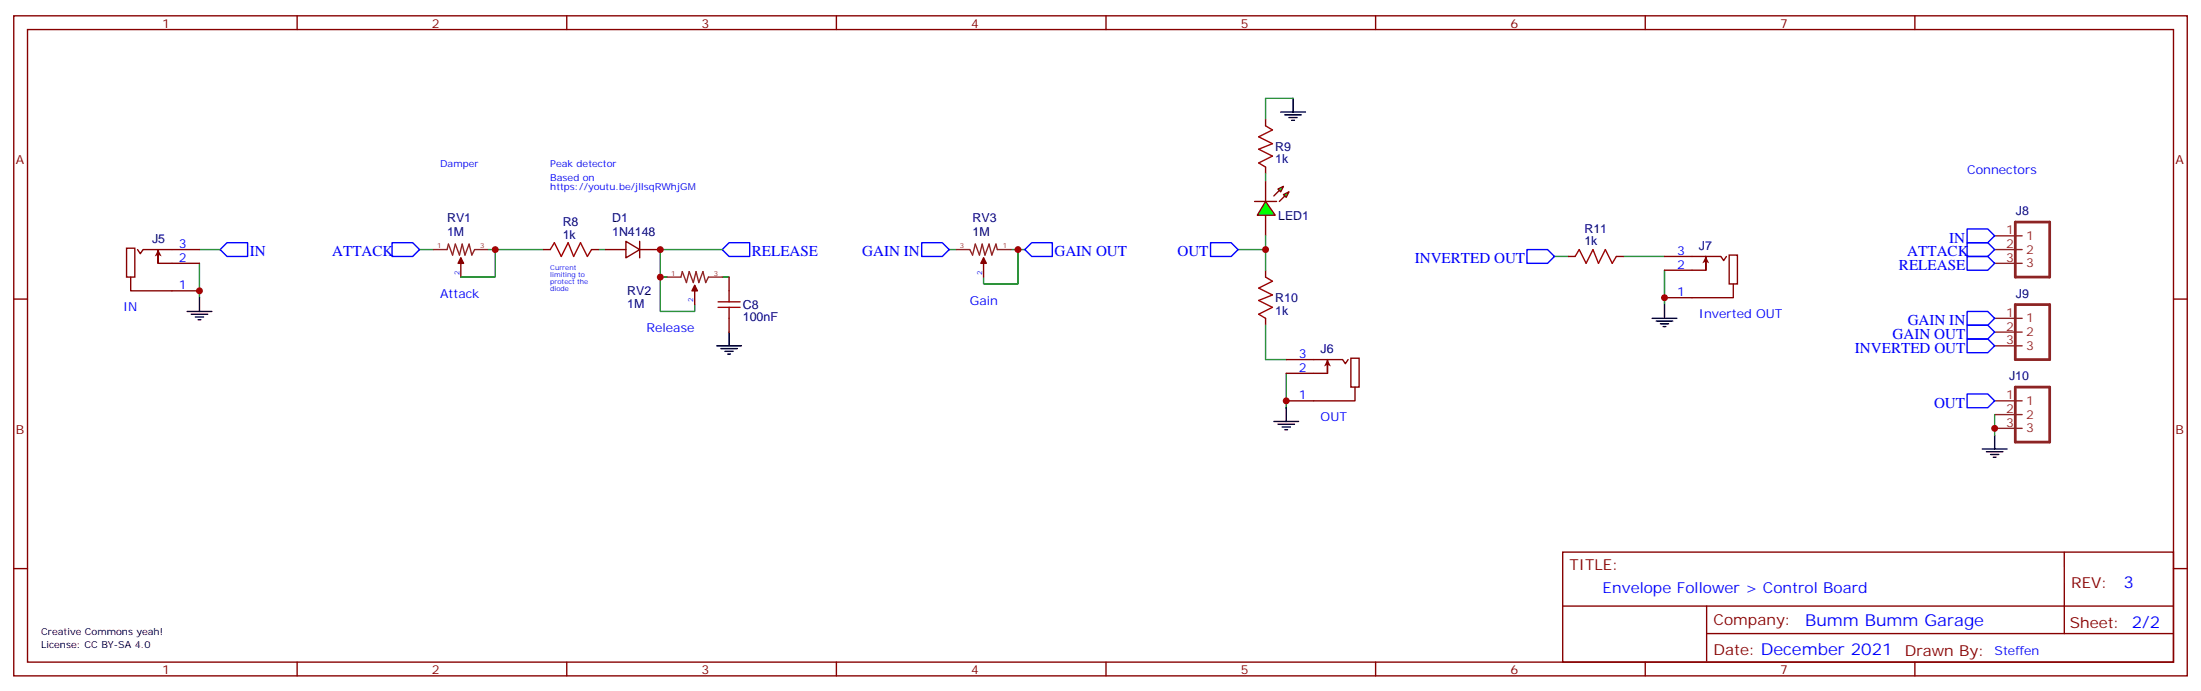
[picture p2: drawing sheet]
<svg xmlns="http://www.w3.org/2000/svg" width="564mm" height="177mm" viewBox="0 0 564 177" stroke-linecap="round" stroke-linejoin="round" font-family="sans-serif">
<path d="M516.8 57h8.8v14.1h-8.8zM516.8 78.1h8.8v14.2h-8.8zM516.8 99.3h8.8v14.1h-8.8z" fill="none" stroke="#8c2424" stroke-width=".71"/>
<path d="M511.5 60.5h7.1M511.5 64h7.1M511.5 67.6h7.1M511.5 81.7h7.1M511.5 85.2h7.1M511.5 88.7h7.1M511.5 102.8h7.1M511.5 106.4h7.1M511.5 109.9h7.1" fill="none" stroke="#8c2424" stroke-width=".35"/>
<path d="M58.2 62.3h5.3v3.5h-5.3l-1.8-1.8z" fill="none" stroke="#00f" stroke-width=".35"/>
<path d="M51.2 67.6v8.8M51.2 64h5.2" fill="none" stroke="#008700" stroke-width=".35"/>
<path d="M48 79.9h6.3M51.2 76.4v3.5M49 80.6h4.3M50.1 81.3h2.1M50.8 82h.7" fill="none" stroke="#000" stroke-width=".35"/>
<path d="M32.5 63.7h2.1v7.4h-2.1zM33.5 71.1v3.5h17.7M35.3 64l.7 1.1 .7-1.1h14.5M40.6 67.6v-3.6v3.6M40.6 67.6h10.6" fill="none" stroke="#870000" stroke-width=".35"/>
<path d="M40.6 64l.9 1.8-.9-.4-.9 .4z" fill="#870000"/>
<path d="M504.5 58.7h5.3l1.7 1.8-1.7 1.8h-5.3zM100.5 62.3h5.3l1.8 1.7-1.8 1.8h-5.3zM187 62.3h5.3v3.5h-5.3l-1.8-1.8zM236.4 62.3h5.3l1.7 1.7-1.7 1.8h-5.3zM262.8 64l1.8-1.7h5.3v3.5h-5.3zM310.4 62.3h5.3l1.8 1.7-1.8 1.8h-5.3zM504.5 62.3h5.3l1.7 1.7-1.7 1.8h-5.3zM504.5 65.8h5.3l1.7 1.8-1.7 1.7h-5.3zM504.5 79.9h5.3l1.7 1.8-1.7 1.7h-5.3zM504.5 83.4h5.3l1.7 1.8-1.7 1.8h-5.3z" fill="none" stroke="#00f" stroke-width=".35"/>
<path d="M107.6 64h3.5M125.2 64h1.8v7.1h-8.8M127 64h12.3M153.5 64h1.7M171.1 71.1h-1.8v8.8h8.9v-1.8M185.2 64h-15.9v7.1M185.2 71.1h1.8M243.4 64h1.8M259.3 64h1.8v8.8h-8.9v-1.7M261.1 64h1.7M317.5 64h7.1" fill="none" stroke="#008700" stroke-width=".35"/>
<path d="M111.1 64h3.6l.3-1.4 1.1 2.8 .7-2.8 1 2.8 .7-2.8 .7 2.8 1.1-2.8 .7 2.8 .7-1.4h3.5M118.2 66.1v1.5M171.1 71.1h3.5l.4-1.4 1 2.8 .7-2.8 1.1 2.8 .7-2.8 .7 2.8 1.1-2.8 .7 2.8 .7-1.4h3.5M178.2 73.2v1.4M245.2 64h3.5l.7 1.4 .7-2.8 1.1 2.8 .7-2.8 .7 2.8 1-2.8 .8 2.8 1-2.8 .4 1.4h3.5M252.2 66.1v1.5" fill="none" stroke="#8c2424" stroke-width=".35"/>
<g fill="#870000" stroke="#870000" stroke-width=".35">
<path d="M118.2 66.1l.7 1.5h-1.4z"/>
<path d="M178.2 73.2l.7 1.4h-1.5z"/>
<path d="M252.2 66.1l.7 1.5h-1.4z"/>
</g>
<g fill="none" stroke="#870000" stroke-width=".35">
<path d="M324.6 46.4v5.3M324.6 55.2v5.3M118.2 67.6v3.5M139.3 64h1.8M151.7 64h1.8M155.2 64h5.3M160.5 61.9l3.5 2.1-3.5 2.1zM164 64h5.3M164 61.9v4.2M178.2 74.6v3.5M187 71.1v3.5M252.2 67.6v3.5"/>
<path d="M187 81.7v3.5"/>
</g>
<path d="M141.1 64l1.1-1.7 1.7 3.5 1.8-3.5 1.4 3.5 1.8-3.5 1.7 3.5 1.1-1.8M184.1 78.8h5.7M184.1 77.4h5.7M187 74.6v2.8M187 78.8v2.9" fill="none" stroke="#a10000" stroke-width=".35"/>
<path d="M183.8 88.7h6.3M184.9 89.4h4.2M185.9 90.1h2.1M186.6 90.8h.7M187 85.2v3.5" fill="none" stroke="#000" stroke-width=".35"/>
<g fill="#0f0" stroke="#870000" stroke-width=".35">
<path d="M327.7 48.5l1.4-.7-.7 1.4z"/>
<path d="M329.1 49.9l1.5-.7-.8 1.4z"/>
</g>
<g fill="#870000" stroke="#870000" stroke-width=".35">
<path d="M326.7 50.3l1.4-1.4z"/>
<path d="M329.5 50.3l-1.4 1.4z"/>
</g>
<path d="M321.7 51.7h5.7z" fill="#f00" stroke="#870000" stroke-width=".35"/>
<path d="M324.6 51.7l2.4 3.5h-4.6z" fill="#0f0" stroke="#870000" stroke-width=".35"/>
<path d="M324.6 32.3l1.7 1-3.5 1.8 3.5 1.8-3.5 1.4 3.5 1.7-3.5 1.8 1.8 1.1M324.6 71.1l1.7 1-3.5 1.8 3.5 1.8-3.5 1.4 3.5 1.7-3.5 1.8 1.8 1.1" fill="none" stroke="#a10000" stroke-width=".35"/>
<path d="M324.6 30.5v1.8M324.6 42.9v1.7M324.6 69.3v1.8M324.6 81.7v1.7M329.8 92.3h14.5l.7 1 .7-1M329.8 95.8h10.6M340.4 95.8v-3.5v3.5M346.4 91.9h2.1v7.4h-2.1zM347.5 99.3v3.5h-17.7" fill="none" stroke="#870000" stroke-width=".35"/>
<path d="M328.4 28.8h6.4M329.5 29.5h4.2M330.6 30.2h2.1M331.3 30.9h.7M331.6 25.2v3.6M326.7 108.1h6.3M327.7 108.8h4.3M328.8 109.5h2.1M329.5 110.2h.7M329.8 104.6v3.5" fill="none" stroke="#000" stroke-width=".35"/>
<path d="M331.6 25.2h-7v5.3M324.6 44.6v1.8M324.6 60.5v8.8M324.6 83.4v8.9h5.2M329.8 95.8v8.8" fill="none" stroke="#008700" stroke-width=".35"/>
<path d="M340.4 92.3l.9 1.7-.9-.4-.9 .4z" fill="#870000"/>
<path d="M391.6 64h5.3l1.7 1.8-1.7 1.8h-5.3zM504.5 101.1h5.3l1.7 1.7-1.7 1.8h-5.3z" fill="none" stroke="#00f" stroke-width=".35"/>
<path d="M398.6 65.8h3.6M416.3 65.8h10.6M426.9 69.3v8.8" fill="none" stroke="#008700" stroke-width=".35"/>
<path d="M426.9 78.1v3.6M423.7 81.7h6.3M424.7 82.4h4.3M425.8 83.1h2.1M426.5 83.8h.7" fill="none" stroke="#000" stroke-width=".35"/>
<path d="M426.9 65.8h14.4l.7 1.1 .7-1.1M426.9 69.3h10.5M437.4 69.3v-3.5v3.5M443.4 65.4h2.2v7.4h-2.2zM444.5 72.8v3.6h-17.6" fill="none" stroke="#870000" stroke-width=".35"/>
<path d="M437.4 65.8l.9 1.8-.9-.5-.8 .5z" fill="#870000"/>
<path d="M403.9 65.8l1.1-1.8 1.8 3.6 1.7-3.6 1.4 3.6 1.8-3.6 1.8 3.6 1-1.8" fill="none" stroke="#a10000" stroke-width=".35"/>
<g fill="none" stroke="#870000" stroke-width=".35">
<path d="M3.5 4.1h557.4v169.3h-557.4zM7.1 7.6h550.3v162.3h-550.3zM76.2 4.1v3.5M145.3 4.1v3.5M214.5 4.1v3.5M283.6 4.1v3.5M352.8 4.1v3.5M421.9 4.1v3.5M491.1 4.1v3.5M3.5 76.7h3.6M402.2 65.8h1.7M414.5 65.8h1.8"/>
<path d="M557.4 76.7h3.5M3.5 145.9h3.6M400.8 141.6h156.6v28.3h-156.6zM400.8 155.5h156.5M437.7 155.5v14.1M529.4 141.7v20.8M557.4 145.9h3.5M76.2 169.9v3.5M145.3 169.9v3.5M214.5 169.9v3.5M283.6 169.9v3.5M352.8 169.9v3.5"/>
<path d="M421.9 169.9v3.5M437.7 162.5h119.6M491.1 169.9v3.5"/>
</g>
<path d="M504.5 87h5.3l1.7 1.7-1.7 1.8h-5.3z" fill="none" stroke="#00f" stroke-width=".35"/>
<path d="M508.4 115.2h6.3M509.4 115.9h4.2M510.5 116.6h2.1M511.2 117.3h.7M511.5 111.7v3.5" fill="none" stroke="#000" stroke-width=".35"/>
<path d="M511.5 106.4v5.3" fill="none" stroke="#008700" stroke-width=".35"/>
<g fill="#c00">
<circle cx="51.2" cy="74.6" r=".88"/>
<circle cx="169.3" cy="64" r=".88"/>
<circle cx="127" cy="64" r=".88"/>
<circle cx="169.3" cy="71.1" r=".88"/>
<circle cx="261.1" cy="64" r=".88"/>
<circle cx="324.6" cy="64" r=".88"/>
<circle cx="329.8" cy="102.8" r=".88"/>
<circle cx="426.9" cy="76.4" r=".88"/>
<circle cx="511.5" cy="109.9" r=".88"/>
</g>
<g font-size="4.2" fill="#00f">
<text x="544.6" y="150.9">3</text>
<text x="462.9" y="160.5">Bumm Bumm Garage</text>
</g>
<g font-size="3.9" fill="#00f">
<text x="64" y="65.8">IN</text>
<text x="85.2" y="65.8">ATTACK</text>
<text x="192.8" y="65.8">RELEASE</text>
<text x="221.1" y="65.8">GAIN IN</text>
<text x="270.4" y="65.8">GAIN OUT</text>
<text x="302" y="65.8">OUT</text>
<text x="489.1" y="65.8">ATTACK</text>
<text x="499.9" y="62.3">IN</text>
<text x="362.8" y="67.6">INVERTED OUT</text>
<text x="487" y="69.3">RELEASE</text>
<text x="489.2" y="83.4">GAIN IN</text>
<text x="485.4" y="87">GAIN OUT</text>
<text x="475.7" y="90.5">INVERTED OUT</text>
<text x="496" y="104.6">OUT</text>
<text x="411" y="152.1">Envelope Follower &gt; Control Board</text>
</g>
<g font-size="3.9" fill="#800">
<text x="402.5" y="146.2">TITLE:</text>
<text x="531.1" y="150.9">REV:</text>
<text x="439.4" y="160.4">Company:</text>
<text x="530.8" y="161">Sheet: 2/2</text>
<text x="439.4" y="168.1">Date: December 2021</text>
<text x="488.5" y="168.2">Drawn By:</text>
</g>
<g font-size="3.2" fill="#800">
<text x="41.6" y="7.1">1</text>
<text x="110.8" y="7.1">2</text>
<text x="179.9" y="7.1">3</text>
<text x="249.1" y="7.1">4</text>
<text x="318.2" y="7.1">5</text>
<text x="387.3" y="7.1">6</text>
<text x="456.5" y="7.1">7</text>
<text x="4.1" y="42.2">A</text>
<text x="557.9" y="42.2">A</text>
<text x="4.1" y="111.3">B</text>
<text x="557.9" y="111.3">B</text>
<text x="41.6" y="172.9">1</text>
<text x="110.8" y="172.9">2</text>
<text x="179.9" y="172.9">3</text>
<text x="249.1" y="172.9">4</text>
<text x="318.2" y="172.9">5</text>
<text x="387.3" y="172.9">6</text>
<text x="456.5" y="172.9">7</text>
</g>
<g font-size="3.2" fill="#000080">
<text x="327" y="41.9">1k</text>
<text x="327" y="38.7">R9</text>
<text x="114.7" y="57">RV1</text>
<text x="144.3" y="58">R8</text>
<text x="157" y="57">D1</text>
<text x="249.4" y="57">RV3</text>
<text x="327.8" y="56.4">LED1</text>
<text x="406.3" y="59.8">R11</text>
<text x="517" y="55.2">J8</text>
<text x="39" y="62.3">J5</text>
<text x="114.7" y="60.5">1M</text>
<text x="144.3" y="61.2">1k</text>
<text x="157" y="60.5">1N4148</text>
<text x="249.4" y="60.5">1M</text>
<text x="406.3" y="63">1k</text>
<text x="435.7" y="64">J7</text>
<text x="160.9" y="75.7">RV2</text>
<text x="327" y="77.6">R10</text>
<text x="517" y="76.4">J9</text>
<text x="160.9" y="78.9">1M</text>
<text x="190.5" y="82.4">100nF</text>
<text x="190.5" y="79.3">C8</text>
<text x="327" y="80.7">1k</text>
<text x="338.7" y="90.5">J6</text>
<text x="515.2" y="97.5">J10</text>
</g>
<g font-size="3.2" fill="#00f">
<text x="504.5" y="44.6">Connectors</text>
<text x="45.9" y="63.7">3</text>
<text x="430.1" y="65.4">3</text>
<text x="45.9" y="67.2">2</text>
<text x="430.1" y="69">2</text>
<text x="45.9" y="74.3">1</text>
<text x="112.9" y="76.4">Attack</text>
<text x="430.1" y="76">1</text>
<text x="31.6" y="79.9">IN</text>
<text x="248.7" y="78.1">Gain</text>
<text x="435.7" y="81.7">Inverted OUT</text>
<text x="165.8" y="85.2">Release</text>
<text x="333.1" y="91.9">3</text>
<text x="333.1" y="95.4">2</text>
<text x="333.1" y="102.5">1</text>
<text x="338.7" y="108.1">OUT</text>
<text x="511.5" y="168.1">Steffen</text>
</g>
<g font-size="3.2" fill="#8d2323">
<text x="514.5" y="60.1">1</text>
<text x="514.5" y="63.7">2</text>
<text x="519.6" y="61.6">1</text>
<text x="519.6" y="65.1">2</text>
<text x="514.5" y="67.2">3</text>
<text x="519.6" y="68.6">3</text>
<text x="514.5" y="81.3">1</text>
<text x="519.6" y="82.7">1</text>
<text x="514.5" y="84.8">2</text>
<text x="514.5" y="88.4">3</text>
<text x="519.6" y="86.3">2</text>
<text x="519.6" y="89.8">3</text>
<text x="514.5" y="102.5">1</text>
<text x="514.5" y="106">2</text>
<text x="519.6" y="103.9">1</text>
<text x="519.6" y="107.4">2</text>
<text x="514.5" y="109.5">3</text>
<text x="519.6" y="110.9">3</text>
</g>
<g font-size="2.5" fill="#00f">
<text x="112.9" y="42.9">Damper</text>
<text x="141.1" y="42.9">Peak detector</text>
<text x="141.1" y="46.4">Based on</text>
<text x="141.1" y="48.9">https://youtu.be/jllsqRWhjGM</text>
</g>
<g font-size="2.5">
<text x="10.6" y="162.8">Creative Commons yeah!</text>
<text x="10.6" y="166.3">License: CC BY-SA 4.0</text>
</g>
<g font-size="1.8" fill="#8d2323">
<text x="112.1" y="63.7">1</text>
<text x="123.1" y="63.7">3</text>
<text x="246.2" y="63.7">3</text>
<text x="257.2" y="63.7">1</text>
<text x="172.1" y="70.7">1</text>
<text x="183.1" y="70.7">3</text>
</g>
<g font-size="1.8" fill="#00f">
<text x="117.8" y="70.4" transform="rotate(-90 117.8 70.4)">2</text>
<text x="141.1" y="69.3">Current</text>
<text x="141.1" y="71.1">limiting to</text>
<text x="251.9" y="70.4" transform="rotate(-90 251.9 70.4)">2</text>
<text x="141.1" y="72.8">protect the</text>
<text x="141.1" y="74.6">diode</text>
<text x="177.8" y="77.5" transform="rotate(-90 177.8 77.5)">2</text>
</g>
</svg>
